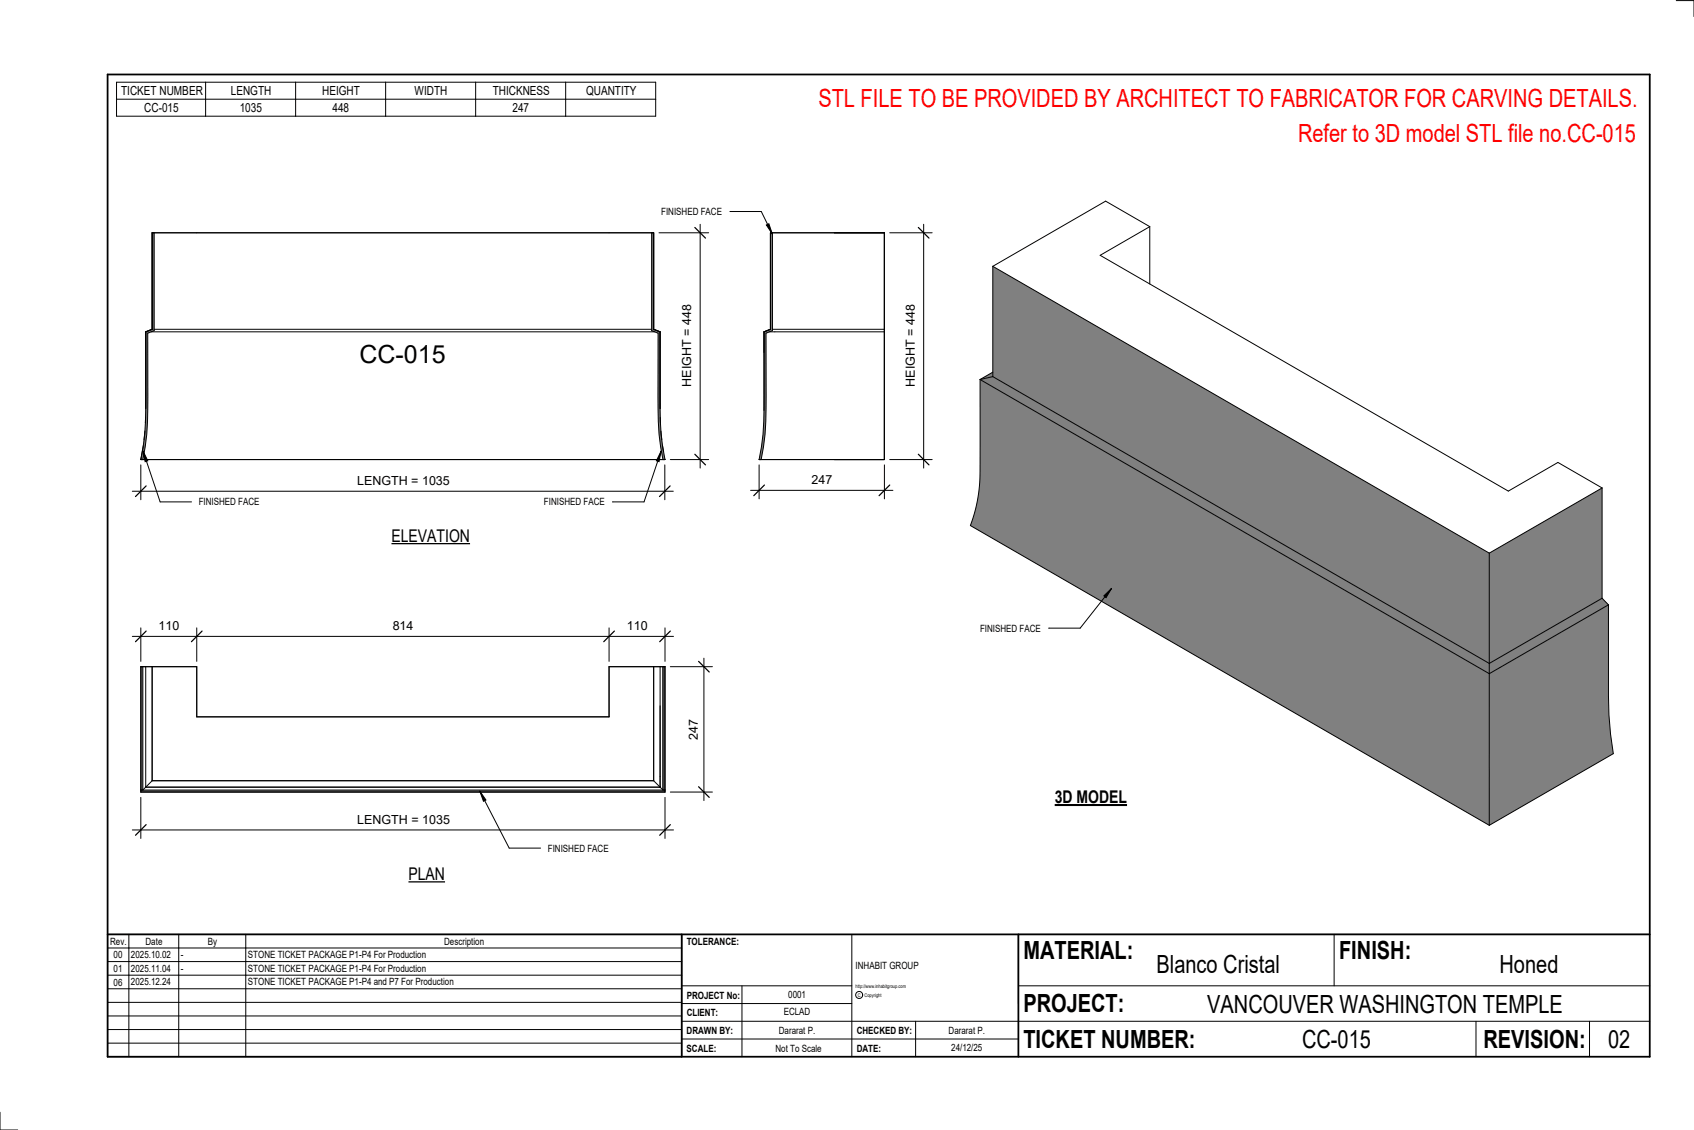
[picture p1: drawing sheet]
<svg xmlns="http://www.w3.org/2000/svg" width="914mm" height="610mm" viewBox="0 0 914 610" stroke-linecap="round" stroke-linejoin="round" font-family="sans-serif">
<g fill="#7c7c7c">
<path d="M76 426h283v1h-283z"/>
<path d="M76 360h1v66h-1z"/>
<path d="M358 360h1v66h-1z"/>
</g>
<g fill="none" stroke="#000" stroke-width=".54">
<path d="M76 360h3M76 360h30v27h223v-27h30M76 360v67h283v-67M77 360v66l2-1M79 360h.1M79 360v65M82 360v61M353 360v61M356 360v65M356 360h.1M356 360h3M358 360v66l-2-1"/>
<path d="M356 381v44M76 426h283M79 425h.1M79 425h277M82 421h271M82 421l-3 4M353 421l3 4M356 425h.1"/>
</g>
<path d="M416 126h1v52l-4 2 1 41a121 121 0 0 1-3 27h-1a138 138 0 0 0 2-34v-35l4-1z" fill="#7c7c7c"/>
<path d="M417 126v52l-4 2 1 7a497 497 0 0 1-2 54l-1 7M412 179l4-1v-52h61v122M412 179v42M412 179v11M412 179v7a513 513 0 0 1-1 55l-1 7h67M415 179h62M417 178h60M477 179v69" fill="none" stroke="#000" stroke-width=".54"/>
<g fill="#7c7c7c">
<path d="M82 126h1v52l-3 2v41a121 121 0 0 1-3 27h-1a137 137 0 0 0 3-34v-35l3-1z"/>
<path d="M352 126h1v52l3 1v41a121 121 0 0 0 3 28h-1a138 138 0 0 1-3-34v-34l-3-2z"/>
</g>
<g fill="none" stroke="#000" stroke-width=".54">
<path d="M83 126v52l-3 2v7a497 497 0 0 1-2 54l-1 7M352 126v52l3 2v7a497 497 0 0 0 2 54l1 7M79 179v41M79 179v7a513 513 0 0 1-2 55l-1 7M79 179l3-1v-52h271v52l3 1M82 179h271M83 178h269M356 179v7a513 513 0 0 0 2 55l1 7h-283M356 179v41zM78 233v4M79 225l-1 3M356 225v3"/>
<path d="M357 233v4M76 248h.1M77 240l-1 8M358 240v4M359 248h.1"/>
</g>
<g fill="#808080">
<path d="M804 298l61-35v60l-61 35z"/>
<path d="M536 144l268 154v60l-268-155z"/>
<path d="M804 363l64-37v60l3 21-67 38z"/>
<path d="M529 205v50a80 80 0 0 1-5 29l280 161v-82z"/>
<path d="M804 358l61-35 3 3-64 37z"/>
<path d="M529 205l7-2 268 155v5z"/>
<path d="M529 205l7-4v2z"/>
</g>
<g fill="none" stroke="#000" stroke-width=".54">
<path d="M621 122l-24-13-61 35M621 122l-27 16 220 127 27-16 24 14M621 122v31M536 144v59M536 144l268 154M529 205v55l-2 12-3 12 280 161M529 205l275 158M536 203l268 155 61-35M536 201l-7 4M536 203l-7 2M865 263l-61 35M865 263v60"/>
<path d="M804 298v65M865 323l3 3M868 326v40a206 206 0 0 0 3 41l-67 38M868 326l-64 37M804 363v82M76 430v22M359 430v22M71 448h293"/>
</g>
<path d="M79 445l-6 6M362 445l-6 6" fill="none" stroke="#000" stroke-width=".67"/>
<path d="M193 438h49v8h-49z" fill="#fff"/>
<path d="M76 339v18M106 339v18M329 339v18M359 339v18M71 343h293" fill="none" stroke="#000" stroke-width=".54"/>
<path d="M79 340l-6 6M109 340l-6 6M332 340l-6 6M362 340l-6 6" fill="none" stroke="#000" stroke-width=".67"/>
<g fill="#fff">
<path d="M86 334h11v7h-11z"/>
<path d="M212 334h11v7h-11z"/>
<path d="M338 334h11v7h-11z"/>
</g>
<path d="M362 360h23M380 355v77M362 427h23" fill="none" stroke="#000" stroke-width=".54"/>
<path d="M377 357l6 6M377 424l6 6" fill="none" stroke="#000" stroke-width=".67"/>
<path d="M371 388h7v11h-7z" fill="#fff"/>
<path d="M480 126h23M499 121v132M480 248h23" fill="none" stroke="#000" stroke-width=".54"/>
<path d="M496 123l5 5M496 245l5 6" fill="none" stroke="#000" stroke-width=".67"/>
<path d="M488 165h7v44h-7z" fill="#fff"/>
<path d="M410 251v18M477 251v18M405 265h77" fill="none" stroke="#000" stroke-width=".54"/>
<path d="M413 262l-6 5M480 262l-5 5" fill="none" stroke="#000" stroke-width=".67"/>
<path d="M438 255h11v8h-11z" fill="#fff"/>
<path d="M76 251v19M359 251v19M71 265h292" fill="none" stroke="#000" stroke-width=".54"/>
<path d="M79 262l-6 6M362 262l-6 6" fill="none" stroke="#000" stroke-width=".67"/>
<path d="M193 256h49v7h-49z" fill="#fff"/>
<path d="M356 126h27M378 121v132M362 248h21" fill="none" stroke="#000" stroke-width=".54"/>
<path d="M375 123l6 5M375 245l6 6" fill="none" stroke="#000" stroke-width=".67"/>
<g fill="#fff">
<path d="M367 165h8v44h-8z"/>
<path d="M194 184h47v15h-47z"/>
</g>
<g fill="none" stroke="#000" stroke-width=".54">
<path d="M905 0h9v9M460 504v66M720 504v28M891 504h-341v37M368 532h92M401 532v38M550 532h341M368 551h523M368 541h92M494 551v19M797 551v19M858 551v19"/>
<path d="M368 561h182M0 600v10h10"/>
<circle cx="464" cy="537" r="1.9"/>
</g>
<path d="M58 40h833v530h-833zM58 504h833M368 504v66M550 504v66" fill="none" stroke="#000" stroke-width=".96"/>
<g fill="#fff">
<path d="M652 534h192v15h-192z"/>
<path d="M513 562h17v6h-17z"/>
<path d="M425 533h10v6h-10z"/>
<path d="M423 543h15v6h-15z"/>
<path d="M420 553h20v6h-20z"/>
<path d="M624 513h68v15h-68z"/>
<path d="M809 513h33v15h-33z"/>
<path d="M512 553h20v6h-20z"/>
<path d="M703 553h37v15h-37z"/>
<path d="M442 45h443v16h-443z"/>
<path d="M868 553h12v15h-12z"/>
<path d="M61 512h5v6h-5z"/>
<path d="M61 520h5v6h-5z"/>
<path d="M61 527h5v6h-5z"/>
</g>
<path d="M63 44h291v19h-291zM63 54h291M111 44v19M160 44v19M208 44v19M257 44v19M305 44v19" fill="none" stroke="#000" stroke-width=".54"/>
<path d="M211 284h43v10h-43z" fill="#fff"/>
<path d="M211 293h43" fill="none" stroke="#000" stroke-width=".69" stroke-linecap="butt"/>
<path d="M220 466h20v11h-20z" fill="#fff"/>
<path d="M220 476h20" fill="none" stroke="#000" stroke-width=".69" stroke-linecap="butt"/>
<path d="M569 424h40v12h-40z" fill="#fff"/>
<path d="M569 434h39" fill="none" stroke="#000" stroke-width="1.1" stroke-linecap="butt"/>
<path d="M701 64h184v15h-184z" fill="#fff"/>
<g fill="none" stroke="#000" stroke-width=".54">
<path d="M394 114h17l6 12M414 121h1l2 5zM77 243l3 6h-2zM77 243l9 28h17M357 243l-1 6h-2zM357 243l-9 28h-17M600 317l-17 22h-17M596 321l4-4-3 5zM259 427l3 5h-1zM259 427l16 31h17M58 504h310v66h-310zM58 519h310"/>
<path d="M58 511h310M70 504v66M96 504v66M133 504v66M58 533h310M58 526h310M58 555h310M58 548h310M58 541h310M58 563h310"/>
</g>
<path d="M414 121h1l2 5zM77 243l3 6h-2zM357 243l-1 6h-2zM596 321l4-4-3 5zM259 427l3 5h-1z" fill="#000"/>
<g font-size="13.5" fill="#f00">
<text x="442" y="58">STL FILE TO BE PROVIDED BY ARCHITECT TO FABRICATOR FOR CARVING DETAILS.</text>
<text x="701" y="76">Refer to 3D model STL file no.CC-015</text>
</g>
<g font-size="13.5">
<text x="194" y="196">CC-015</text>
<text x="552" y="517">MATERIAL:</text>
<text x="723" y="517">FINISH:</text>
<text x="624" y="525">Blanco Cristal</text>
<text x="809" y="525">Honed</text>
<text x="552" y="546">PROJECT:</text>
<text x="652" y="546">VANCOUVER WASHINGTON TEMPLE</text>
<text x="552" y="565">TICKET NUMBER:</text>
<text x="703" y="565">CC-015</text>
<text x="801" y="565">REVISION:</text>
<text x="868" y="565">02</text>
</g>
<g font-size="9.4">
<text x="211" y="292">ELEVATION</text>
<text x="569" y="433">3D MODEL</text>
<text x="220" y="475">PLAN</text>
</g>
<g font-size="6.7">
<text x="65" y="51">TICKET NUMBER</text>
<text x="125" y="51">LENGTH</text>
<text x="174" y="51">HEIGHT</text>
<text x="224" y="51">WIDTH</text>
<text x="266" y="51">THICKNESS</text>
<text x="316" y="51">QUANTITY</text>
<text x="78" y="60">CC-015</text>
<text x="129" y="60">1035</text>
<text x="179" y="60">448</text>
<text x="277" y="60">247</text>
<text x="373" y="209" transform="rotate(-90 373 209)">HEIGHT = 448</text>
<text x="494" y="209" transform="rotate(-90 494 209)">HEIGHT = 448</text>
<text x="193" y="262">LENGTH = 1035</text>
<text x="438" y="261">247</text>
<text x="86" y="340">110</text>
<text x="212" y="340">814</text>
<text x="338" y="340">110</text>
<text x="377" y="399" transform="rotate(-90 377 399)">247</text>
<text x="193" y="444">LENGTH = 1035</text>
</g>
<g font-size="5.4">
<text x="357" y="116">FINISHED FACE</text>
<text x="107" y="273">FINISHED FACE</text>
<text x="294" y="273">FINISHED FACE</text>
<text x="529" y="341">FINISHED FACE</text>
<text x="296" y="459">FINISHED FACE</text>
<text x="59" y="510">Rev.</text>
<text x="79" y="510">Date</text>
<text x="112" y="510">By</text>
<text x="240" y="510">Description</text>
<text x="371" y="510">TOLERANCE:</text>
<text x="61" y="517">00</text>
<text x="71" y="517">2025.10.02</text>
<text x="98" y="517">-</text>
<text x="134" y="517">STONE TICKET PACKAGE P1-P4 For Production</text>
<text x="61" y="525">01</text>
<text x="71" y="524">2025.11.04</text>
<text x="98" y="524">-</text>
<text x="134" y="524">STONE TICKET PACKAGE P1-P4 For Production</text>
<text x="462" y="523">INHABIT GROUP</text>
<text x="61" y="532">06</text>
<text x="71" y="532">2025.12.24</text>
<text x="134" y="532">STONE TICKET PACKAGE P1-P4 and P7 For Production</text>
<text x="371" y="539">PROJECT No:</text>
<text x="425" y="538">0001</text>
<text x="371" y="548">CLIENT:</text>
<text x="423" y="548">ECLAD</text>
<text x="371" y="558">DRAWN BY:</text>
<text x="420" y="558">Dararat P.</text>
<text x="462" y="558">CHECKED BY:</text>
<text x="512" y="558">Dararat P.</text>
<text x="371" y="567">SCALE:</text>
<text x="419" y="567">Not To Scale</text>
<text x="462" y="567">DATE:</text>
<text x="513" y="567">24/12/25</text>
</g>
<g font-size="2.7">
<text x="462" y="533">http://www.inhabitgroup.com</text>
<text x="463" y="538">C</text>
<text x="467" y="538">Copyright</text>
</g>
</svg>
